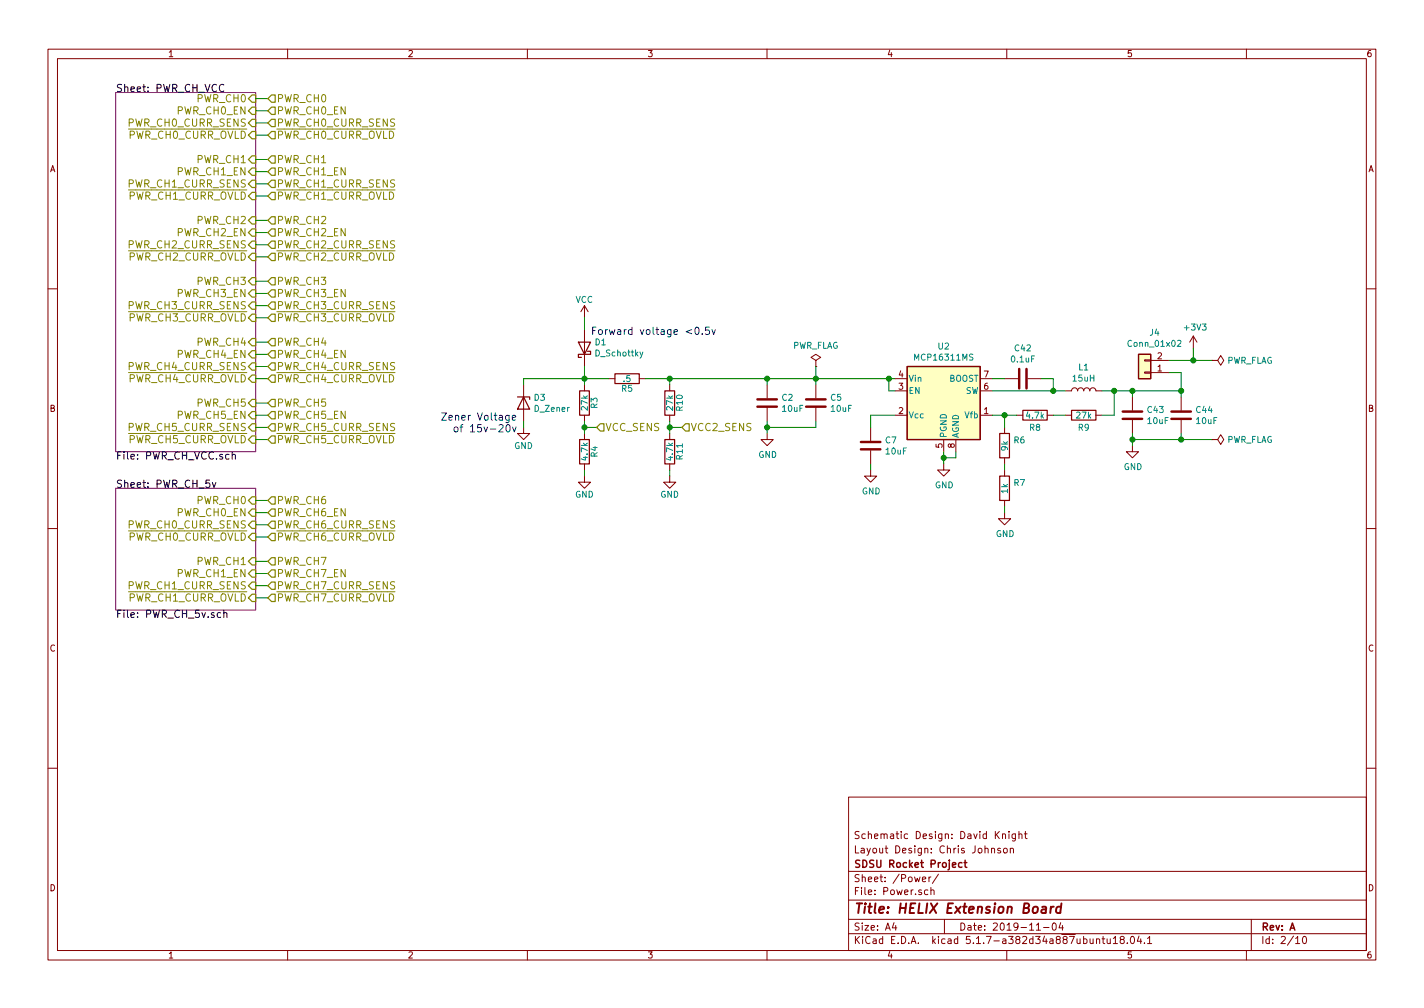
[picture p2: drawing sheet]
EESchema Schematic File Version 4
EELAYER 30 0
EELAYER END
$Descr A4 11693 8268
encoding utf-8
Sheet 2 10
Title "HELIX Extension Board"
Date "2019-11-04"
Rev "A"
Comp "SDSU Rocket Project"
Comment1 "Layout Design: Chris Johnson"
Comment2 "Schematic Design: David Knight"
Comment3 ""
Comment4 ""
$EndDescr
$Sheet
S 950  750  1150 2950
U 5D65270B
F0 "PWR_CH_VCC" 60
F1 "PWR_CH_VCC.sch" 60
F2 "PWR_CH0_EN" I R 2100 900 60 
F3 "PWR_CH0_CURR_SENS" I R 2100 1000 60 
F4 "~PWR_CH0_CURR_OVLD" I R 2100 1100 60 
F5 "PWR_CH1_EN" I R 2100 1400 60 
F6 "PWR_CH1_CURR_SENS" I R 2100 1500 60 
F7 "~PWR_CH1_CURR_OVLD" I R 2100 1600 60 
F8 "PWR_CH2_EN" I R 2100 1900 60 
F9 "PWR_CH2_CURR_SENS" I R 2100 2000 60 
F10 "~PWR_CH2_CURR_OVLD" I R 2100 2100 60 
F11 "PWR_CH3_EN" I R 2100 2400 60 
F12 "PWR_CH3_CURR_SENS" I R 2100 2500 60 
F13 "~PWR_CH3_CURR_OVLD" I R 2100 2600 60 
F14 "PWR_CH4_EN" I R 2100 2900 60 
F15 "PWR_CH4_CURR_SENS" I R 2100 3000 60 
F16 "~PWR_CH4_CURR_OVLD" I R 2100 3100 60 
F17 "PWR_CH5_EN" I R 2100 3400 60 
F18 "PWR_CH5_CURR_SENS" I R 2100 3500 60 
F19 "~PWR_CH5_CURR_OVLD" I R 2100 3600 60 
F20 "PWR_CH0" I R 2100 800 60 
F21 "PWR_CH1" I R 2100 1300 60 
F22 "PWR_CH2" I R 2100 1800 60 
F23 "PWR_CH3" I R 2100 2300 60 
F24 "PWR_CH4" I R 2100 2800 60 
F25 "PWR_CH5" I R 2100 3300 60 
$EndSheet
Text HLabel 2200 800  2    60   Input ~ 0
PWR_CH0
Text HLabel 2200 900  2    60   Input ~ 0
PWR_CH0_EN
Wire Wire Line
	2200 900  2100 900 
Wire Wire Line
	2200 800  2100 800 
Text HLabel 2200 1100 2    60   Input ~ 0
~PWR_CH0_CURR_OVLD
Wire Wire Line
	2200 1100 2100 1100
Text HLabel 2200 1300 2    60   Input ~ 0
PWR_CH1
Text HLabel 2200 1400 2    60   Input ~ 0
PWR_CH1_EN
Text HLabel 2200 1600 2    60   Input ~ 0
~PWR_CH1_CURR_OVLD
Wire Wire Line
	2200 1600 2100 1600
Wire Wire Line
	2200 1400 2100 1400
Wire Wire Line
	2200 1300 2100 1300
Text HLabel 2200 1800 2    60   Input ~ 0
PWR_CH2
Text HLabel 2200 1900 2    60   Input ~ 0
PWR_CH2_EN
Text HLabel 2200 2100 2    60   Input ~ 0
~PWR_CH2_CURR_OVLD
Wire Wire Line
	2200 2100 2100 2100
Wire Wire Line
	2200 1900 2100 1900
Wire Wire Line
	2200 1800 2100 1800
Text HLabel 2200 2300 2    60   Input ~ 0
PWR_CH3
Wire Wire Line
	2200 2300 2100 2300
Text HLabel 2200 2400 2    60   Input ~ 0
PWR_CH3_EN
Text HLabel 2200 2600 2    60   Input ~ 0
~PWR_CH3_CURR_OVLD
Wire Wire Line
	2200 2400 2100 2400
Wire Wire Line
	2200 2600 2100 2600
Text HLabel 2200 2800 2    60   Input ~ 0
PWR_CH4
Text HLabel 2200 2900 2    60   Input ~ 0
PWR_CH4_EN
Text HLabel 2200 3100 2    60   Input ~ 0
~PWR_CH4_CURR_OVLD
Wire Wire Line
	2200 3100 2100 3100
Wire Wire Line
	2200 2900 2100 2900
Wire Wire Line
	2200 2800 2100 2800
Text HLabel 2200 3300 2    60   Input ~ 0
PWR_CH5
Text HLabel 2200 3400 2    60   Input ~ 0
PWR_CH5_EN
Text HLabel 2200 3600 2    60   Input ~ 0
~PWR_CH5_CURR_OVLD
Wire Wire Line
	2200 3600 2100 3600
Wire Wire Line
	2200 3400 2100 3400
Wire Wire Line
	2200 3300 2100 3300
Text HLabel 2200 3500 2    60   Input ~ 0
PWR_CH5_CURR_SENS
Text HLabel 2200 3000 2    60   Input ~ 0
PWR_CH4_CURR_SENS
Text HLabel 2200 2500 2    60   Input ~ 0
PWR_CH3_CURR_SENS
Text HLabel 2200 2000 2    60   Input ~ 0
PWR_CH2_CURR_SENS
Text HLabel 2200 1500 2    60   Input ~ 0
PWR_CH1_CURR_SENS
Text HLabel 2200 1000 2    60   Input ~ 0
PWR_CH0_CURR_SENS
Wire Wire Line
	2200 3500 2100 3500
Wire Wire Line
	2100 3000 2200 3000
Wire Wire Line
	2200 2500 2100 2500
Wire Wire Line
	2100 2000 2200 2000
Wire Wire Line
	2200 1500 2100 1500
Wire Wire Line
	2100 1000 2200 1000
$Sheet
S 950  4000 1150 1000
U 5F73E92B
F0 "PWR_CH_5v" 60
F1 "PWR_CH_5v.sch" 60
F2 "PWR_CH0_EN" I R 2100 4200 60 
F3 "PWR_CH0_CURR_SENS" I R 2100 4300 60 
F4 "~PWR_CH0_CURR_OVLD" I R 2100 4400 60 
F5 "PWR_CH1_EN" I R 2100 4700 60 
F6 "PWR_CH1_CURR_SENS" I R 2100 4800 60 
F7 "~PWR_CH1_CURR_OVLD" I R 2100 4900 60 
F8 "PWR_CH0" I R 2100 4100 60 
F9 "PWR_CH1" I R 2100 4600 60 
$EndSheet
Text HLabel 2200 4100 2    60   Input ~ 0
PWR_CH6
Text HLabel 2200 4200 2    60   Input ~ 0
PWR_CH6_EN
Text HLabel 2200 4400 2    60   Input ~ 0
~PWR_CH6_CURR_OVLD
Text HLabel 2200 4300 2    60   Input ~ 0
PWR_CH6_CURR_SENS
Text HLabel 2200 4600 2    60   Input ~ 0
PWR_CH7
Text HLabel 2200 4700 2    60   Input ~ 0
PWR_CH7_EN
Text HLabel 2200 4900 2    60   Input ~ 0
~PWR_CH7_CURR_OVLD
Text HLabel 2200 4800 2    60   Input ~ 0
PWR_CH7_CURR_SENS
Wire Wire Line
	2200 4400 2100 4400
Wire Wire Line
	2200 4200 2100 4200
Wire Wire Line
	2200 4100 2100 4100
Wire Wire Line
	2200 4300 2100 4300
Wire Wire Line
	2200 4900 2100 4900
Wire Wire Line
	2200 4700 2100 4700
Wire Wire Line
	2200 4600 2100 4600
Wire Wire Line
	2200 4800 2100 4800
Connection ~ 9800 2950
Wire Wire Line
	9950 2950 9800 2950
$Comp
L power:PWR_FLAG #FLG03
U 1 1
P 9950 2950
F 0 "#FLG03" H 9950 3025 50  0001 C CNN
F 1 "PWR_FLAG" V 9950 3078 50  0000 L CNN
F 2 "" H 9950 2950 50  0001 C CNN
F 3 "~" H 9950 2950 50  0001 C CNN
	1    9950 2950
	0    1    1    0   
$EndComp
Wire Wire Line
	6700 3000 6700 3100
$Comp
L power:PWR_FLAG #FLG02
U 1 1
P 6700 3000
F 0 "#FLG02" H 6700 3075 50  0001 C CNN
F 1 "PWR_FLAG" H 6700 3173 50  0000 C CNN
F 2 "" H 6700 3000 50  0001 C CNN
F 3 "~" H 6700 3000 50  0001 C CNN
	1    6700 3000
	1    0    0    -1  
$EndComp
$Comp
L power:+3V3 #PWR083
U 1 1
P 9800 2850
F 0 "#PWR083" H 9800 2700 50  0001 C CNN
F 1 "+3V3" H 9815 3023 50  0000 C CNN
F 2 "" H 9800 2850 50  0001 C CNN
F 3 "" H 9800 2850 50  0001 C CNN
	1    9800 2850
	1    0    0    -1  
$EndComp
Wire Wire Line
	9800 2950 9800 2850
Wire Wire Line
	9600 2950 9800 2950
Connection ~ 9700 3200
Wire Wire Line
	9700 3050 9600 3050
Wire Wire Line
	9700 3200 9700 3050
$Comp
L Connector_Generic:Conn_01x02 J4
U 1 1
P 9400 3050
F 0 "J4" H 9318 2725 50  0000 C CNN
F 1 "Conn_01x02" H 9318 2816 50  0000 C CNN
F 2 "" H 9400 3050 50  0001 C CNN
F 3 "~" H 9400 3050 50  0001 C CNN
	1    9400 3050
	-1   0    0    1   
$EndComp
Wire Wire Line
	9300 3200 9700 3200
Connection ~ 9300 3200
Wire Wire Line
	9300 3200 9300 3250
Connection ~ 9150 3200
Wire Wire Line
	9700 3200 9700 3250
Wire Wire Line
	9150 3200 9300 3200
Wire Wire Line
	9300 3600 9300 3650
Connection ~ 9300 3600
Wire Wire Line
	9700 3600 9700 3550
Wire Wire Line
	9300 3600 9700 3600
Wire Wire Line
	9300 3550 9300 3600
$Comp
L power:GND #PWR019
U 1 1
P 9300 3650
F 0 "#PWR019" H 9300 3400 50  0001 C CNN
F 1 "GND" H 9305 3477 50  0000 C CNN
F 2 "" H 9300 3650 50  0001 C CNN
F 3 "" H 9300 3650 50  0001 C CNN
	1    9300 3650
	1    0    0    -1  
$EndComp
$Comp
L Device:C C44
U 1 1
P 9700 3400
F 0 "C44" H 9815 3446 50  0000 L CNN
F 1 "10uF" H 9815 3355 50  0000 L CNN
F 2 "Capacitor_SMD:C_1206_3216Metric_Pad1.42x1.75mm_HandSolder" H 9738 3250 50  0001 C CNN
F 3 "~" H 9700 3400 50  0001 C CNN
	1    9700 3400
	1    0    0    -1  
$EndComp
$Comp
L Device:C C43
U 1 1
P 9300 3400
F 0 "C43" H 9415 3446 50  0000 L CNN
F 1 "10uF" H 9415 3355 50  0000 L CNN
F 2 "Capacitor_SMD:C_1206_3216Metric_Pad1.42x1.75mm_HandSolder" H 9338 3250 50  0001 C CNN
F 3 "~" H 9300 3400 50  0001 C CNN
	1    9300 3400
	1    0    0    -1  
$EndComp
Wire Wire Line
	9150 3200 9050 3200
Wire Wire Line
	9150 3400 9150 3200
Wire Wire Line
	9050 3400 9150 3400
Wire Wire Line
	8650 3400 8750 3400
Wire Wire Line
	8250 3400 8350 3400
Connection ~ 8250 3400
Wire Wire Line
	8250 3500 8250 3400
Wire Wire Line
	8150 3400 8250 3400
Wire Wire Line
	8250 3850 8250 3800
Wire Wire Line
	8250 4200 8250 4150
$Comp
L power:GND #PWR018
U 1 1
P 8250 4200
F 0 "#PWR018" H 8250 3950 50  0001 C CNN
F 1 "GND" H 8255 4027 50  0000 C CNN
F 2 "" H 8250 4200 50  0001 C CNN
F 3 "" H 8250 4200 50  0001 C CNN
	1    8250 4200
	1    0    0    -1  
$EndComp
$Comp
L Device:R R9
U 1 1
P 8900 3400
F 0 "R9" V 9000 3400 50  0000 C CNN
F 1 "27k" V 8900 3400 50  0000 C CNN
F 2 "Resistor_SMD:R_1206_3216Metric_Pad1.42x1.75mm_HandSolder" V 8830 3400 50  0001 C CNN
F 3 "~" H 8900 3400 50  0001 C CNN
	1    8900 3400
	0    1    1    0   
$EndComp
$Comp
L Device:R R8
U 1 1
P 8500 3400
F 0 "R8" V 8600 3400 50  0000 C CNN
F 1 "4.7k" V 8500 3400 50  0000 C CNN
F 2 "Resistor_SMD:R_1206_3216Metric_Pad1.42x1.75mm_HandSolder" V 8430 3400 50  0001 C CNN
F 3 "~" H 8500 3400 50  0001 C CNN
	1    8500 3400
	0    1    1    0   
$EndComp
Connection ~ 8650 3200
Wire Wire Line
	8650 3200 8750 3200
$Comp
L Device:L L1
U 1 1
P 8900 3200
F 0 "L1" V 9090 3200 50  0000 C CNN
F 1 "15uH" V 8999 3200 50  0000 C CNN
F 2 "" H 8900 3200 50  0001 C CNN
F 3 "~" H 8900 3200 50  0001 C CNN
	1    8900 3200
	0    -1   -1   0   
$EndComp
Wire Wire Line
	8250 3100 8150 3100
Wire Wire Line
	8650 3100 8550 3100
Wire Wire Line
	8650 3200 8650 3100
Wire Wire Line
	8150 3200 8650 3200
$Comp
L Device:C C42
U 1 1
P 8400 3100
F 0 "C42" V 8148 3100 50  0000 C CNN
F 1 "0.1uF" V 8239 3100 50  0000 C CNN
F 2 "Capacitor_SMD:C_1206_3216Metric_Pad1.42x1.75mm_HandSolder" H 8438 2950 50  0001 C CNN
F 3 "~" H 8400 3100 50  0001 C CNN
	1    8400 3100
	0    1    1    0   
$EndComp
Wire Wire Line
	7750 3750 7750 3800
Connection ~ 7750 3750
Wire Wire Line
	7850 3750 7850 3700
Wire Wire Line
	7750 3750 7850 3750
Wire Wire Line
	7750 3700 7750 3750
$Comp
L power:GND #PWR017
U 1 1
P 7750 3800
F 0 "#PWR017" H 7750 3550 50  0001 C CNN
F 1 "GND" H 7755 3627 50  0000 C CNN
F 2 "" H 7750 3800 50  0001 C CNN
F 3 "" H 7750 3800 50  0001 C CNN
	1    7750 3800
	1    0    0    -1  
$EndComp
Wire Wire Line
	7150 3850 7150 3800
$Comp
L power:GND #PWR015
U 1 1
P 7150 3850
F 0 "#PWR015" H 7150 3600 50  0001 C CNN
F 1 "GND" H 7155 3677 50  0000 C CNN
F 2 "" H 7150 3850 50  0001 C CNN
F 3 "" H 7150 3850 50  0001 C CNN
	1    7150 3850
	1    0    0    -1  
$EndComp
Wire Wire Line
	7150 3400 7150 3500
Wire Wire Line
	7350 3400 7150 3400
Connection ~ 6700 3100
Wire Wire Line
	6700 3100 7300 3100
Wire Wire Line
	7300 3100 7350 3100
Wire Wire Line
	7300 3200 7300 3100
Wire Wire Line
	7350 3200 7300 3200
Wire Wire Line
	6700 3100 6700 3150
Wire Wire Line
	6300 3100 6700 3100
Wire Wire Line
	6300 3150 6300 3100
Wire Wire Line
	6300 3500 6300 3550
Connection ~ 6300 3500
Wire Wire Line
	6700 3500 6700 3450
Wire Wire Line
	6300 3500 6700 3500
Wire Wire Line
	6300 3450 6300 3500
$Comp
L power:GND #PWR011
U 1 1
P 6300 3550
F 0 "#PWR011" H 6300 3300 50  0001 C CNN
F 1 "GND" H 6305 3377 50  0000 C CNN
F 2 "" H 6300 3550 50  0001 C CNN
F 3 "" H 6300 3550 50  0001 C CNN
	1    6300 3550
	1    0    0    -1  
$EndComp
$Comp
L Device:C C5
U 1 1
P 6700 3300
F 0 "C5" H 6815 3346 50  0000 L CNN
F 1 "10uF" H 6815 3255 50  0000 L CNN
F 2 "Capacitor_SMD:C_1206_3216Metric_Pad1.42x1.75mm_HandSolder" H 6738 3150 50  0001 C CNN
F 3 "~" H 6700 3300 50  0001 C CNN
	1    6700 3300
	1    0    0    -1  
$EndComp
$Comp
L Device:C C2
U 1 1
P 6300 3300
F 0 "C2" H 6415 3346 50  0000 L CNN
F 1 "10uF" H 6415 3255 50  0000 L CNN
F 2 "Capacitor_SMD:C_1206_3216Metric_Pad1.42x1.75mm_HandSolder" H 6338 3150 50  0001 C CNN
F 3 "~" H 6300 3300 50  0001 C CNN
	1    6300 3300
	1    0    0    -1  
$EndComp
$Comp
L Regulator_Switching:MCP16311MS U2
U 1 1
P 7750 3400
F 0 "U2" H 7750 3967 50  0000 C CNN
F 1 "MCP16311MS" H 7750 3876 50  0000 C CNN
F 2 "Package_SO:MSOP-8_3x3mm_P0.65mm" H 7900 3150 50  0001 L CNN
F 3 "http://ww1.microchip.com/downloads/en/DeviceDoc/20005255B.pdf" H 7450 3950 50  0001 C CNN
F 4 "MCP16311-E/MS-ND" H 7750 3400 50  0001 C CNN "DigiKey Part Number"
	1    7750 3400
	1    0    0    -1  
$EndComp
Text HLabel 4900 3500 2    60   Input ~ 0
VCC_SENS
Wire Wire Line
	4800 3500 4800 3550
Connection ~ 4800 3500
Wire Wire Line
	4800 3500 4900 3500
Wire Wire Line
	4800 3450 4800 3500
Wire Wire Line
	4800 3900 4800 3850
$Comp
L Device:R R5
U 1 1
P 5150 3100
F 0 "R5" V 5230 3100 50  0000 C CNN
F 1 ".5" V 5150 3100 50  0000 C CNN
F 2 "Resistor_SMD:R_1206_3216Metric_Pad1.42x1.75mm_HandSolder" V 5080 3100 50  0001 C CNN
F 3 "" H 5150 3100 50  0000 C CNN
	1    5150 3100
	0    -1   1    0   
$EndComp
$Comp
L power:GND #PWR08
U 1 1
P 4800 3900
F 0 "#PWR08" H 4800 3650 50  0001 C CNN
F 1 "GND" H 4800 3750 50  0000 C CNN
F 2 "" H 4800 3900 50  0000 C CNN
F 3 "" H 4800 3900 50  0000 C CNN
	1    4800 3900
	-1   0    0    -1  
$EndComp
$Comp
L Device:R R4
U 1 1
P 4800 3700
F 0 "R4" V 4880 3700 50  0000 C CNN
F 1 "4.7k" V 4800 3700 50  0000 C CNN
F 2 "Resistor_SMD:R_1206_3216Metric_Pad1.42x1.75mm_HandSolder" V 4730 3700 50  0001 C CNN
F 3 "" H 4800 3700 50  0000 C CNN
	1    4800 3700
	1    0    0    -1  
$EndComp
$Comp
L Device:R R3
U 1 1
P 4800 3300
F 0 "R3" V 4880 3300 50  0000 C CNN
F 1 "27k" V 4800 3300 50  0000 C CNN
F 2 "Resistor_SMD:R_1206_3216Metric_Pad1.42x1.75mm_HandSolder" V 4730 3300 50  0001 C CNN
F 3 "" H 4800 3300 50  0000 C CNN
	1    4800 3300
	1    0    0    -1  
$EndComp
$Comp
L power:VCC #PWR07
U 1 1
P 4800 2600
F 0 "#PWR07" H 4800 2450 50  0001 C CNN
F 1 "VCC" H 4800 2750 50  0000 C CNN
F 2 "" H 4800 2600 50  0000 C CNN
F 3 "" H 4800 2600 50  0000 C CNN
	1    4800 2600
	-1   0    0    -1  
$EndComp
Connection ~ 7300 3100
$Comp
L Device:D_Schottky D1
U 1 1
P 4800 2850
F 0 "D1" V 4846 2770 50  0000 R CNN
F 1 "D_Schottky" V 4755 2770 50  0000 R CNN
F 2 "" H 4800 2850 50  0001 C CNN
F 3 "~" H 4800 2850 50  0001 C CNN
	1    4800 2850
	0    -1   -1   0   
$EndComp
$Comp
L Device:C C7
U 1 1
P 7150 3650
F 0 "C7" H 7265 3696 50  0000 L CNN
F 1 "10uF" H 7265 3605 50  0000 L CNN
F 2 "Capacitor_SMD:C_1206_3216Metric_Pad1.42x1.75mm_HandSolder" H 7188 3500 50  0001 C CNN
F 3 "~" H 7150 3650 50  0001 C CNN
	1    7150 3650
	1    0    0    -1  
$EndComp
$Comp
L Device:R R7
U 1 1
P 8250 4000
F 0 "R7" H 8320 4046 50  0000 L CNN
F 1 "1k" V 8250 3950 50  0000 L CNN
F 2 "Resistor_SMD:R_1206_3216Metric_Pad1.42x1.75mm_HandSolder" V 8180 4000 50  0001 C CNN
F 3 "~" H 8250 4000 50  0001 C CNN
	1    8250 4000
	1    0    0    -1  
$EndComp
$Comp
L Device:R R6
U 1 1
P 8250 3650
F 0 "R6" H 8320 3696 50  0000 L CNN
F 1 "9k" V 8250 3600 50  0000 L CNN
F 2 "Resistor_SMD:R_1206_3216Metric_Pad1.42x1.75mm_HandSolder" V 8180 3650 50  0001 C CNN
F 3 "~" H 8250 3650 50  0001 C CNN
	1    8250 3650
	1    0    0    -1  
$EndComp
Wire Wire Line
	5500 3500 5500 3550
Connection ~ 5500 3500
Wire Wire Line
	5500 3500 5600 3500
Wire Wire Line
	5500 3450 5500 3500
Wire Wire Line
	5500 3900 5500 3850
$Comp
L power:GND #PWR010
U 1 1
P 5500 3900
F 0 "#PWR010" H 5500 3650 50  0001 C CNN
F 1 "GND" H 5500 3750 50  0000 C CNN
F 2 "" H 5500 3900 50  0000 C CNN
F 3 "" H 5500 3900 50  0000 C CNN
	1    5500 3900
	-1   0    0    -1  
$EndComp
$Comp
L Device:R R11
U 1 1
P 5500 3700
F 0 "R11" V 5580 3700 50  0000 C CNN
F 1 "4.7k" V 5500 3700 50  0000 C CNN
F 2 "Resistor_SMD:R_1206_3216Metric_Pad1.42x1.75mm_HandSolder" V 5430 3700 50  0001 C CNN
F 3 "" H 5500 3700 50  0000 C CNN
	1    5500 3700
	1    0    0    -1  
$EndComp
$Comp
L Device:R R10
U 1 1
P 5500 3300
F 0 "R10" V 5580 3300 50  0000 C CNN
F 1 "27k" V 5500 3300 50  0000 C CNN
F 2 "Resistor_SMD:R_1206_3216Metric_Pad1.42x1.75mm_HandSolder" V 5430 3300 50  0001 C CNN
F 3 "" H 5500 3300 50  0000 C CNN
	1    5500 3300
	1    0    0    -1  
$EndComp
Text HLabel 5600 3500 2    60   Input ~ 0
VCC2_SENS
Wire Wire Line
	5300 3100 5500 3100
Wire Wire Line
	5500 3150 5500 3100
Wire Wire Line
	4800 3000 4800 3100
Wire Wire Line
	4800 3100 5000 3100
Connection ~ 4800 3100
Wire Wire Line
	4800 3100 4800 3150
Wire Wire Line
	5500 3100 6300 3100
Connection ~ 5500 3100
Connection ~ 6300 3100
Wire Wire Line
	4800 2600 4800 2700
$Comp
L Device:D_Zener D3
U 1 1
P 4300 3300
F 0 "D3" V 4254 3380 50  0000 L CNN
F 1 "D_Zener" V 4345 3380 50  0000 L CNN
F 2 "" H 4300 3300 50  0001 C CNN
F 3 "~" H 4300 3300 50  0001 C CNN
	1    4300 3300
	0    1    1    0   
$EndComp
Wire Wire Line
	4800 3100 4300 3100
Wire Wire Line
	4300 3100 4300 3150
$Comp
L power:GND #PWR09
U 1 1
P 4300 3500
F 0 "#PWR09" H 4300 3250 50  0001 C CNN
F 1 "GND" H 4300 3350 50  0000 C CNN
F 2 "" H 4300 3500 50  0000 C CNN
F 3 "" H 4300 3500 50  0000 C CNN
	1    4300 3500
	-1   0    0    -1  
$EndComp
Wire Wire Line
	4300 3500 4300 3450
Text Notes 4250 3550 2    60   ~ 0
Zener Voltage\nof 15v-20v
Text Notes 4850 2750 0    60   ~ 0
Forward voltage <0.5v
Wire Wire Line
	9700 3600 9950 3600
Connection ~ 9700 3600
$Comp
L power:PWR_FLAG #FLG04
U 1 1
P 9950 3600
F 0 "#FLG04" H 9950 3675 50  0001 C CNN
F 1 "PWR_FLAG" V 9950 3728 50  0000 L CNN
F 2 "" H 9950 3600 50  0001 C CNN
F 3 "~" H 9950 3600 50  0001 C CNN
	1    9950 3600
	0    1    1    0   
$EndComp
$EndSCHEMATC
